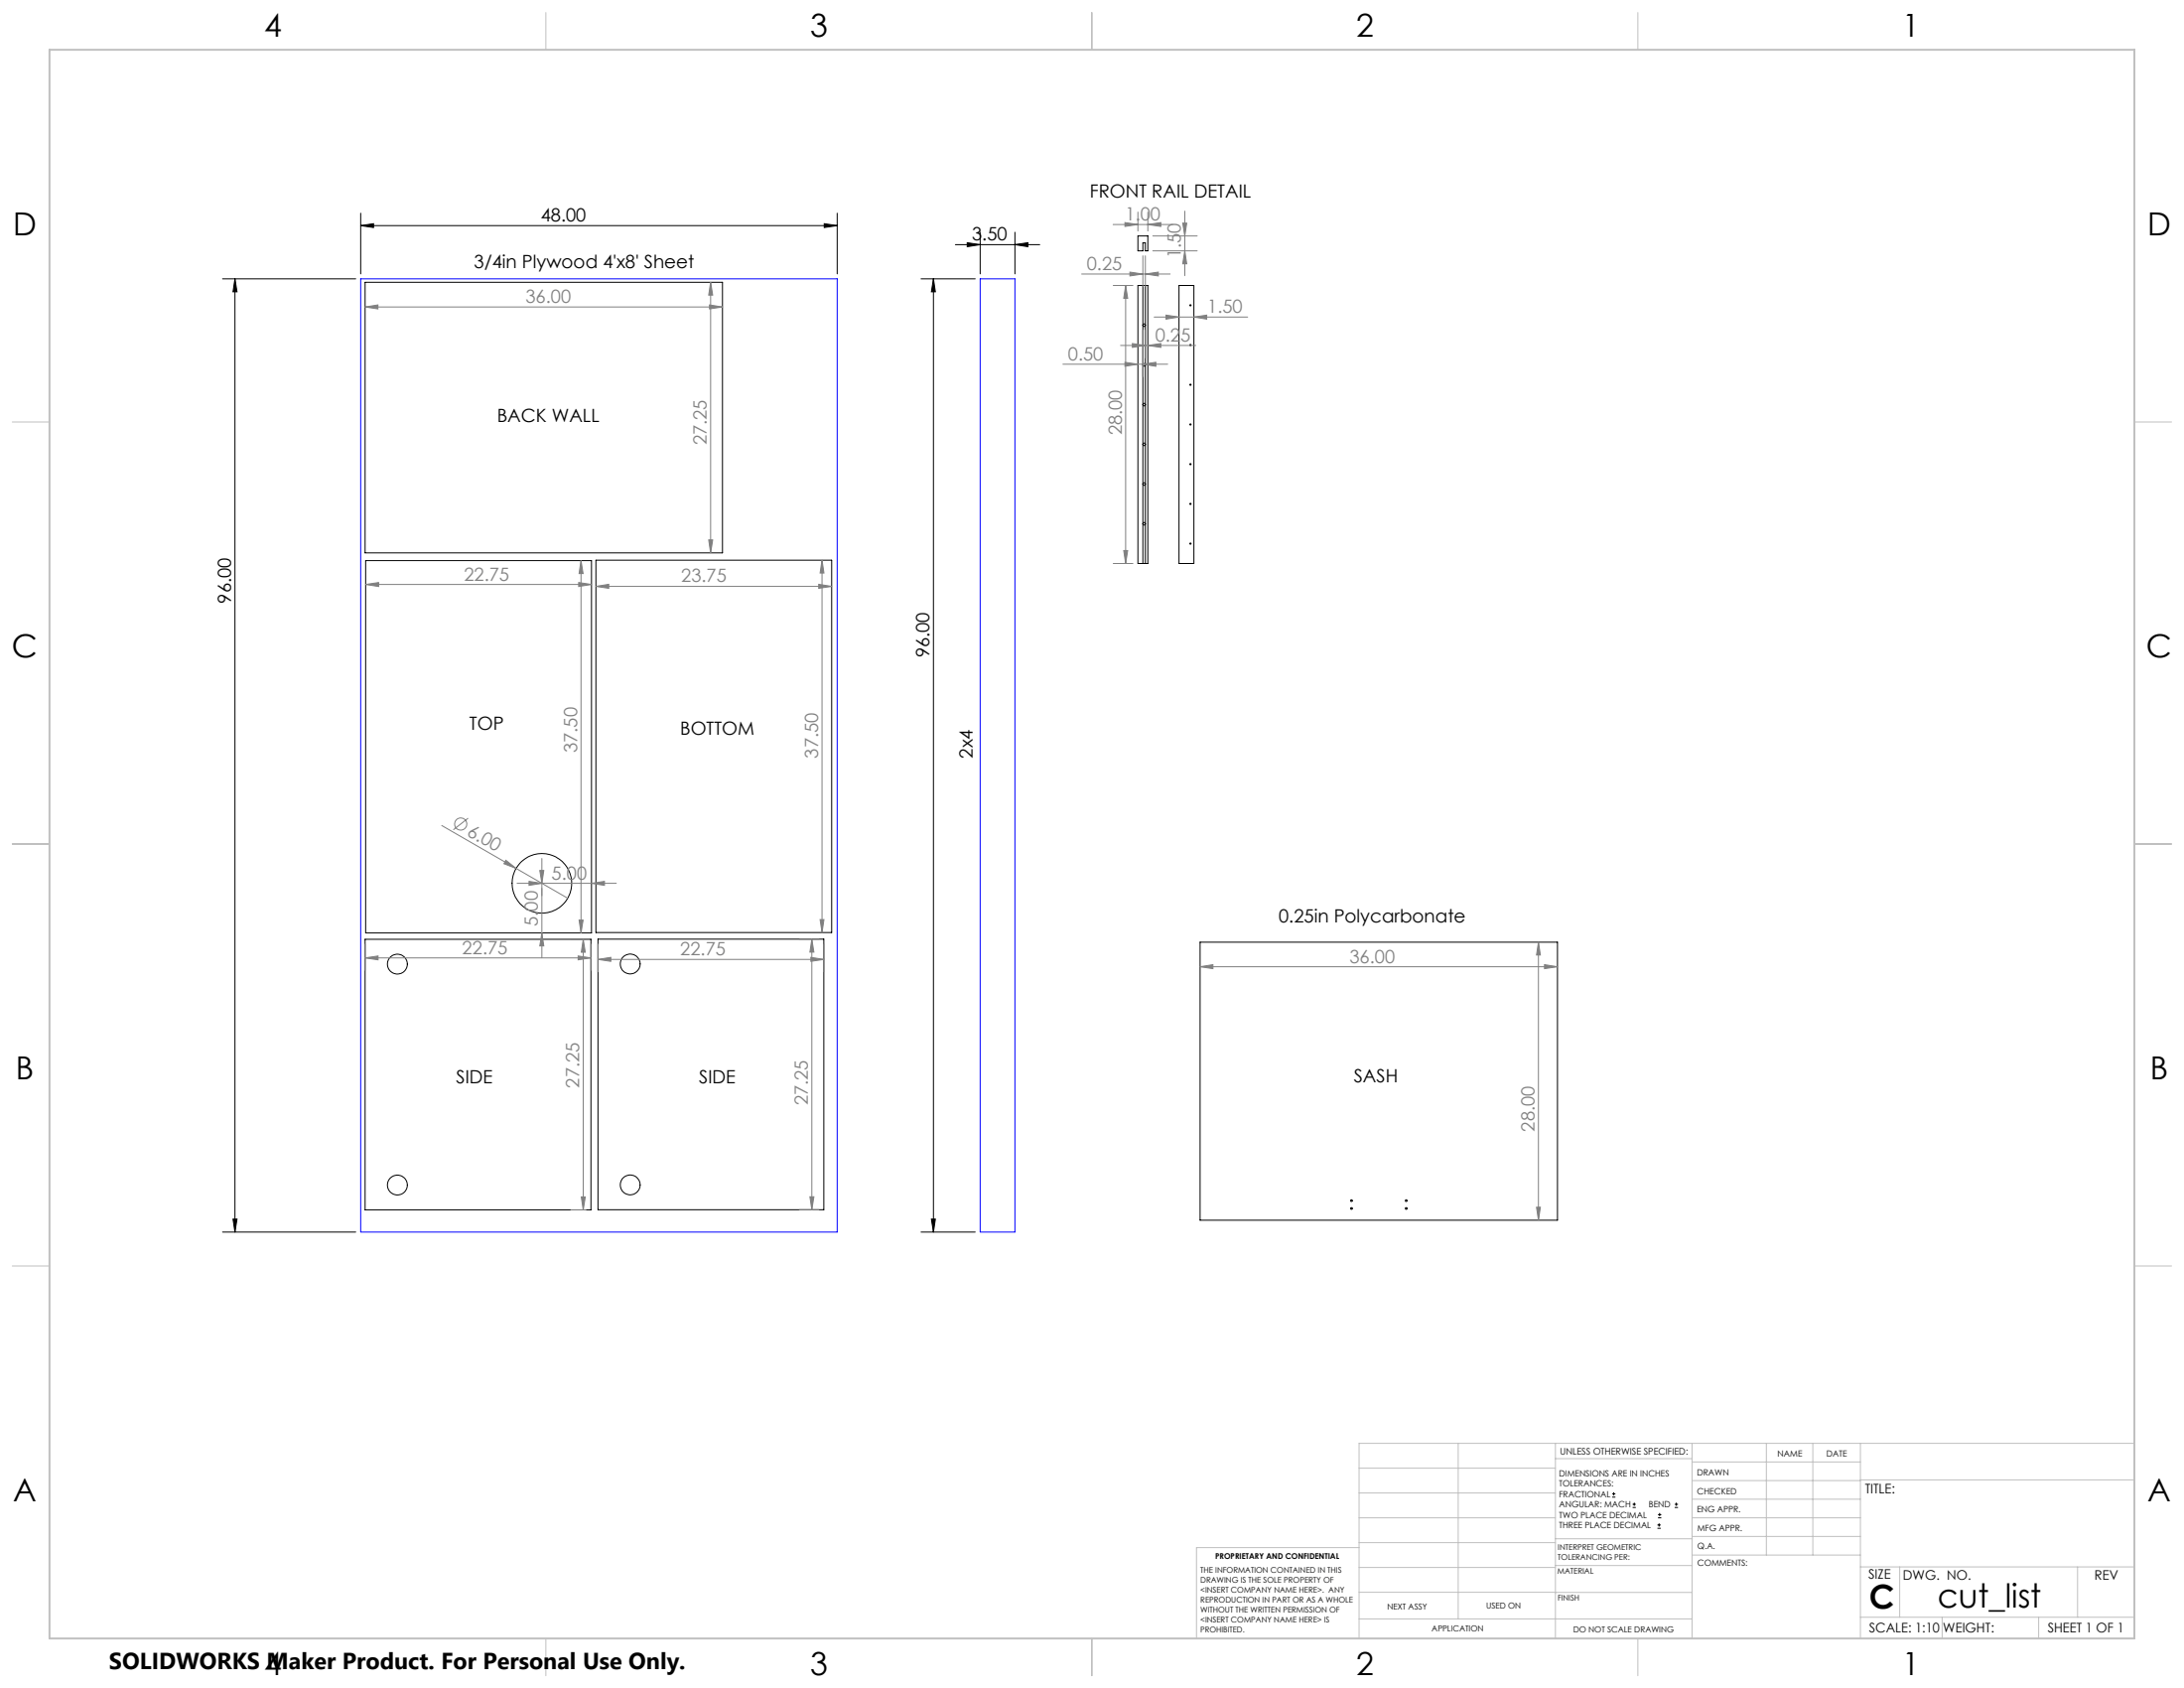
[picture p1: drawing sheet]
<svg xmlns="http://www.w3.org/2000/svg" width="559mm" height="432mm" viewBox="0 0 559 432" stroke-linecap="round" stroke-linejoin="round" font-family="sans-serif">
<g fill="none" stroke="#000" stroke-width=".25">
<path d="M92.3 57.7l3.3-.5v1zM92.3 54.5v15.6M92.3 57.7h121.9M210.9 57.2l3.3 .5-3.3 .5zM214.2 54.5v15.6M250.8 59.4v10.7M259.7 59.4v10.7M56.9 71.3h34.1M60.1 71.3l.5 3.3h-1zM60.1 71.3v243.9M93.4 72.2h91.5v69.2h-91.5zM235.7 71.3h13.8"/>
<path d="M238.8 71.3l.5 3.3h-1zM238.8 71.3v243.9M244.4 62.6h21.6M247.5 62.1l3.3 .5-3.3 .5zM259.7 62.6l3.3-.5v1zM291.1 60.4h2.6v3.8h-.6v-2.1h-.7v2.1h-1.3zM291.1 73h2.6v71.1h-2.6zM292.4 73v71.1M293.1 73v71.1M301.7 73h3.8v71.1h-3.8zM93.6 143.4h57.7v95.3h-57.7zM152.5 143.3h60.3v95.2h-60.3z"/>
<path d="M93.4 240.3h57.8v69.2h-57.8zM153 240.2h57.8v69.3h-57.8zM307.1 241h91.4v71.1h-91.4zM56.9 315.2h34.1M59.6 311.9h1l-.5 3.3zM235.7 315.2h13.8M238.3 311.9h1l-.5 3.3zM412.5 383h.8M412.5 382.1h.8M412.9 381.7v.9M417.7 385.6h.8M417.7 384.8h.8"/>
<path d="M418.1 384.4v.8M424.1 390.9h.8M424.1 390.1h.8M424.2 388.3h.9M424.2 387.5h.9M424.5 389.7v.8M424.6 387v.9M428.5 385.6h.8M428.5 384.8h.8M428.9 384.4v.8"/>
<circle cx="304.6" cy="78.1" r=".15"/>
<circle cx="292.7" cy="93.3" r=".32"/>
<circle cx="292.7" cy="83.2" r=".32"/>
<circle cx="304.6" cy="88.3" r=".15"/>
<circle cx="304.6" cy="98.4" r=".15"/>
<circle cx="292.7" cy="113.7" r=".32"/>
<circle cx="292.7" cy="103.5" r=".33"/>
<circle cx="304.6" cy="118.7" r=".15"/>
<circle cx="304.6" cy="108.6" r=".15"/>
<circle cx="292.7" cy="123.8" r=".32"/>
<circle cx="292.7" cy="134" r=".33"/>
<circle cx="304.6" cy="139.1" r=".15"/>
<circle cx="304.6" cy="128.9" r=".15"/>
<circle cx="138.7" cy="225.9" r="7.6"/>
<circle cx="101.7" cy="246.6" r="2.54"/>
<circle cx="161.2" cy="246.6" r="2.55"/>
<circle cx="101.7" cy="303.1" r="2.54"/>
<circle cx="161.2" cy="303.1" r="2.55"/>
<circle cx="345.8" cy="307.1" r=".23"/>
<circle cx="345.8" cy="309.1" r=".22"/>
<circle cx="359.8" cy="307.1" r=".23"/>
<circle cx="359.8" cy="309.1" r=".22"/>
</g>
<g fill="none" stroke="#808080" stroke-width=".25">
<path d="M284.8 57.4h15.2M287.8 56.9l3.3 .5-3.3 .5zM291.1 54.3v4.8M293.7 57.4l3.3-.5v1zM293.7 54.3v4.8M302.6 57.1h1l-.5 3.3zM303.1 54v16.5M93.4 78.5l3.3-.5v1zM93.4 78.5h91.5M181.5 78l3.4 .5-3.4 .5zM181.8 72.2l.6 3.3h-1.1zM181.8 72.2v69.2"/>
<path d="M276.8 70.1h22.6M284.8 73h5.1M288 73l.5 3.3h-1zM288 73v71.1M289.1 69.6l3.3 .5-3.3 .5zM292.4 65.4v7.9M293.1 70.1l3.3-.5v1zM293.1 65.4v7.9M295 64.2h11.3M295 60.4h11.3M303.1 64.2l.5 3.3h-1zM272 93.2h26.8"/>
<path d="M286.7 88.4h19.2M287.8 92.7l3.3 .5-3.3 .5zM289.7 87.9l3.4 .5-3.4 .5zM292.4 93.2l3.3-.5v1zM292.4 84.5v11.8M293.1 84.5v7M293.7 88.4l3.3-.5v1zM295.3 81.1h23.9M298.3 80.6l3.4 .5-3.4 .5zM305.5 81.1l3.3-.5v1zM181.3 138.1h1.1l-.6 3.3zM93.6 149.5l3.3-.5v1z"/>
<path d="M93.6 149.5h57.7M148.1 149l3.2 .5-3.2 .5zM148.7 143.4l.5 3.3h-1zM148.7 143.4v95.3M152.5 150l3.3-.5v1zM152.5 150h60.3M209.5 149.5l3.3 .5-3.3 .5zM210.3 143.3l.5 3.3h-1zM210.3 143.3v95.2M284.8 144.1h5.1M287.5 140.8h1l-.5 3.3zM113 211.2l19 10.9"/>
<path d="M119.8 209.3l-3.8 3M138.6 219.6v25.4M129.4 220.1l2.6 2-3.1-1.2zM132 222.1l13.2 7.7M132.3 226h25.4M135.4 225.5l3.2 .5-3.2 .5zM138.1 222.7h1l-.5 3.3zM138.6 238.7l.5 3.3h-1zM148.2 235.4h1l-.5 3.3zM151.3 226l3.4-.5v1zM209.8 235.2h1l-.5 3.3zM93.4 245l3.3-.5v1z"/>
<path d="M93.4 241.5v6.7M93.4 245h57.8M146.1 240.3h3.8M147.9 244.5l3.3 .5-3.3 .5zM149.2 240.3l.6 3.3h-1.1zM149.2 240.3v69.2M151.2 241.5v6.7M153 245.4l3.3-.5v1zM153 241.5v7.1M153 245.4h57.8M204.5 240.2h5M207.5 244.9l3.3 .5-3.3 .5z"/>
<path d="M207.7 240.2l.5 3.4h-1zM207.7 240.2v69.3M210.8 241.5v7.1M307.1 247.3l3.2-.5v1zM307.1 247.3h91.4M393.6 241l.5 3.3h-1zM393.6 241v71.1M395.2 246.8l3.3 .5-3.3 .5zM146.1 309.5h3.8M148.7 306.2h1.1l-.6 3.3zM204.5 309.5h5M207.2 306.1h1l-.5 3.4z"/>
<path d="M393.1 308.8h1l-.5 3.3z"/>
<circle cx="117.9" cy="210.8" r="1.55"/>
</g>
<g fill="none" stroke="#c0c0c0" stroke-width=".25">
<path d="M139.7 3.2v9.5M279.4 3.2v9.5M419.1 3.2v9.5M3.1 107.9h9.6M546.1 107.9h9.5M3.1 215.9h9.6M546.1 215.9h9.5M3.1 323.8h9.6M546.1 323.8h9.5M347.7 375.6h50.3M373.1 369.2v44.9M398 369.2v49.9"/>
<path d="M398 373.1h34.9M432.9 369.2v49.9M432.9 378.7h43.1M432.9 374h43.1M451.9 369.2v28.6M463.8 369.2v28.6M476 369.2v49.9M476 378.6h70.1M546.1 369.2h-198.4v49.9M347.7 394.6h50.3M347.7 388.3h50.3M347.7 381.9h50.3"/>
<path d="M347.7 395.9h-41.6v23.2M398 393.6h35M432.9 383.5h43.1M432.9 388.3h43.1M432.9 393h43.1M433 397.8h43M139.7 419.1v9.6M279.4 419.1v9.6M347.7 414.1h85.2M347.7 401h50.3M347.7 407.3h50.3M398 407.4h34.9"/>
<path d="M398 400.5h35M419.1 419.1v9.6M476 413.7h70.1M476 400.8h70.1M486.1 400.8v12.9M496.9 413.7v5.4M521.6 413.7v5.4M531.6 400.8v12.9"/>
</g>
<path d="M12.7 12.7h533.4v406.4h-533.4z" fill="none" stroke="#c0c0c0" stroke-width=".5"/>
<path d="M92.3 71.3h121.9v243.9h-121.9zM250.8 71.3h8.9v243.9h-8.9z" fill="none" stroke="#00f" stroke-width=".25"/>
<g fill="#808080">
<path d="M129.4 220.1l2.6 2-3.1-1.2z"/>
<path d="M293.7 57.4l3.3-.5v1zM287.8 56.9l3.3 .5-3.3 .5z"/>
<path d="M395.2 246.8l3.3 .5-3.3 .5zM307.1 247.3l3.2-.5v1zM292.4 93.2l3.3-.5v1zM287.8 92.7l3.3 .5-3.3 .5z"/>
<path d="M93.4 78.5l3.3-.5v1zM181.5 78l3.4 .5-3.4 .5zM93.4 245l3.3-.5v1zM147.9 244.5l3.3 .5-3.3 .5zM153 245.4l3.3-.5v1zM207.5 244.9l3.3 .5-3.3 .5zM289.7 87.9l3.4 .5-3.4 .5zM293.7 88.4l3.3-.5v1zM298.3 80.6l3.4 .5-3.4 .5zM305.5 81.1l3.3-.5v1z"/>
<path d="M93.6 149.5l3.3-.5v1zM148.1 149l3.2 .5-3.2 .5z"/>
<path d="M135.4 225.5l3.2 .5-3.2 .5zM151.3 226l3.4-.5v1z"/>
<path d="M209.5 149.5l3.3 .5-3.3 .5zM152.5 150l3.3-.5v1z"/>
<path d="M303.1 64.2l.5 3.3h-1zM302.6 57.1h1l-.5 3.3z"/>
<path d="M393.1 308.8h1l-.5 3.3zM393.6 241l.5 3.3h-1z"/>
<path d="M209.8 235.2h1l-.5 3.3zM210.3 143.3l.5 3.3h-1z"/>
<path d="M181.8 72.2l.6 3.3h-1.1zM181.3 138.1h1.1l-.6 3.3zM149.2 240.3l.6 3.3h-1.1zM148.7 306.2h1.1l-.6 3.3zM207.7 240.2l.5 3.4h-1zM207.2 306.1h1l-.5 3.4zM288 73l.5 3.3h-1zM287.5 140.8h1l-.5 3.3z"/>
<path d="M148.7 143.4l.5 3.3h-1zM148.2 235.4h1l-.5 3.3zM138.1 222.7h1l-.5 3.3zM138.6 238.7l.5 3.3h-1z"/>
<path d="M289.1 69.6l3.3 .5-3.3 .5zM293.1 70.1l3.3-.5v1z"/>
</g>
<g fill="#000">
<path d="M92.3 57.7l3.3-.5v1zM210.9 57.2l3.3 .5-3.3 .5zM247.5 62.1l3.3 .5-3.3 .5zM259.7 62.6l3.3-.5v1z"/>
<path d="M60.1 71.3l.5 3.3h-1zM59.6 311.9h1l-.5 3.3zM238.8 71.3l.5 3.3h-1zM238.3 311.9h1l-.5 3.3z"/>
</g>
<g font-size="8.5">
<text x="478.3" y="411.4">C</text>
<text x="495.7" y="411.3">cut_list</text>
</g>
<g font-size="8.1">
<text x="67.6" y="9.3">4</text>
<text x="207.3" y="9.3">3</text>
<text x="347" y="9.3">2</text>
<text x="486.7" y="9.3">1</text>
<text x="3.3" y="60.1">D</text>
<text x="549.4" y="60.1">D</text>
<text x="3" y="168">C</text>
<text x="549.1" y="168">C</text>
<text x="4" y="276">B</text>
<text x="550.1" y="276">B</text>
<text x="3.3" y="383.9">A</text>
<text x="549.4" y="383.9">A</text>
<text x="67.6" y="428.4">4</text>
<text x="207.3" y="428.4">3</text>
<text x="347" y="428.4">2</text>
<text x="486.7" y="428.4">1</text>
</g>
<text font-size="5.9" x="27.9" y="427">SOLIDWORKS Maker Product. For Personal Use Only.</text>
<g font-size="4.7">
<text x="278.8" y="50.6">FRONT RAIL DETAIL</text>
<text x="138.3" y="56.7">48.00</text>
<text x="248.7" y="61.6">3.50</text>
<text x="121.3" y="68.6">3/4in Plywood 4'x8' Sheet</text>
<text x="127.2" y="108.1">BACK WALL</text>
<text x="59.1" y="154.3" transform="rotate(-90 59.1 154.3)">96.00</text>
<text x="237.8" y="168.2" transform="rotate(-90 237.8 168.2)">96.00</text>
<text x="120.1" y="186.8">TOP</text>
<text x="174" y="187.9">BOTTOM</text>
<text x="248.9" y="194" transform="rotate(-90 248.9 194)">2x4</text>
<text x="327.2" y="236">0.25in Polycarbonate</text>
<text x="116.7" y="277.2">SIDE</text>
<text x="178.9" y="277.2">SIDE</text>
<text x="346.4" y="276.9">SASH</text>
</g>
<g font-size="4.7" fill="#808080">
<text x="287.9" y="56.4">1.00</text>
<text x="278.1" y="69.1">0.25</text>
<text x="302.1" y="66.1" transform="rotate(-90 302.1 66.1)">1.50</text>
<text x="134.5" y="77.5">36.00</text>
<text x="308.9" y="80.1">1.50</text>
<text x="295.6" y="87.3">0.25</text>
<text x="273.3" y="92.1">0.50</text>
<text x="180.8" y="113.9" transform="rotate(-90 180.8 113.9)">27.25</text>
<text x="287" y="111.4" transform="rotate(-90 287 111.4)">28.00</text>
<text x="118.7" y="148.5">22.75</text>
<text x="174.3" y="149">23.75</text>
<text x="147.7" y="192.6" transform="rotate(-90 147.7 192.6)">37.50</text>
<text x="209.3" y="194" transform="rotate(-90 209.3 194)">37.50</text>
<text x="119.3" y="213.5" transform="rotate(30 119.3 213.5)">6.00</text>
<text x="141.1" y="224.9">5.00</text>
<text x="137.6" y="237" transform="rotate(-90 137.6 237)">5.00</text>
<text x="118.3" y="244">22.75</text>
<text x="174" y="244.4">22.75</text>
<text x="345.3" y="246.3">36.00</text>
<text x="148.2" y="278.3" transform="rotate(-90 148.2 278.3)">27.25</text>
<text x="206.7" y="282.8" transform="rotate(-90 206.7 282.8)">27.25</text>
<text x="392.6" y="289.5" transform="rotate(-90 392.6 289.5)">28.00</text>
</g>
<g font-size="3.4">
<text x="477.2" y="381.9">TITLE:</text>
<text x="478.1" y="404">SIZE</text>
<text x="486.9" y="404">DWG. NO.</text>
<text x="535.9" y="404.1">REV</text>
<text x="478.2" y="417.6">SCALE: 1:10</text>
<text x="497.1" y="417.7">WEIGHT:</text>
<text x="523.9" y="417.6">SHEET 1 OF 1</text>
</g>
<text font-size="2.4" x="399.2" y="372.1">UNLESS OTHERWISE SPECIFIED:</text>
<g font-size="2.2">
<text x="398.9" y="377.7">DIMENSIONS ARE IN INCHES</text>
<text x="434.2" y="377.3">DRAWN</text>
<text x="454.8" y="372.5">NAME</text>
<text x="467.3" y="372.6">DATE</text>
<text x="398.9" y="380.3">TOLERANCES:</text>
<text x="398.9" y="383">FRACTIONAL</text>
<text x="434.3" y="382.2">CHECKED</text>
<text x="398.9" y="385.6">ANGULAR: MACH</text>
<text x="398.9" y="388.3">TWO PLACE DECIMAL</text>
<text x="421.9" y="385.6">BEND</text>
<text x="434.2" y="386.9">ENG APPR.</text>
<text x="398.9" y="390.9">THREE PLACE DECIMAL</text>
<text x="434.3" y="391.6">MFG APPR.</text>
<text x="434.3" y="396.3">Q.A.</text>
<text x="434.3" y="400.5">COMMENTS:</text>
</g>
<g font-size="2.1">
<text x="354.9" y="411.6">NEXT ASSY</text>
<text x="380.3" y="411.6">USED ON</text>
<text x="366.3" y="417.4">APPLICATION</text>
<text x="402.5" y="417.5">DO NOT SCALE DRAWING</text>
</g>
<g font-size="2">
<text x="310.9" y="398.8">PROPRIETARY AND CONFIDENTIAL</text>
<text x="398.6" y="396.5">INTERPRET GEOMETRIC</text>
<text x="398.6" y="399">TOLERANCING PER:</text>
<text x="307.2" y="402.4">THE INFORMATION CONTAINED IN THIS</text>
<text x="307.2" y="404.9">DRAWING IS THE SOLE PROPERTY OF</text>
<text x="307.2" y="407.5">&lt;INSERT COMPANY NAME HERE&gt;. ANY</text>
<text x="398.5" y="402.6">MATERIAL</text>
<text x="307.2" y="410">REPRODUCTION IN PART OR AS A WHOLE</text>
<text x="307.2" y="412.5">WITHOUT THE WRITTEN PERMISSION OF</text>
<text x="398.5" y="409.4">FINISH</text>
<text x="307.2" y="415">&lt;INSERT COMPANY NAME HERE&gt; IS</text>
<text x="307.2" y="417.6">PROHIBITED.</text>
</g>
</svg>
